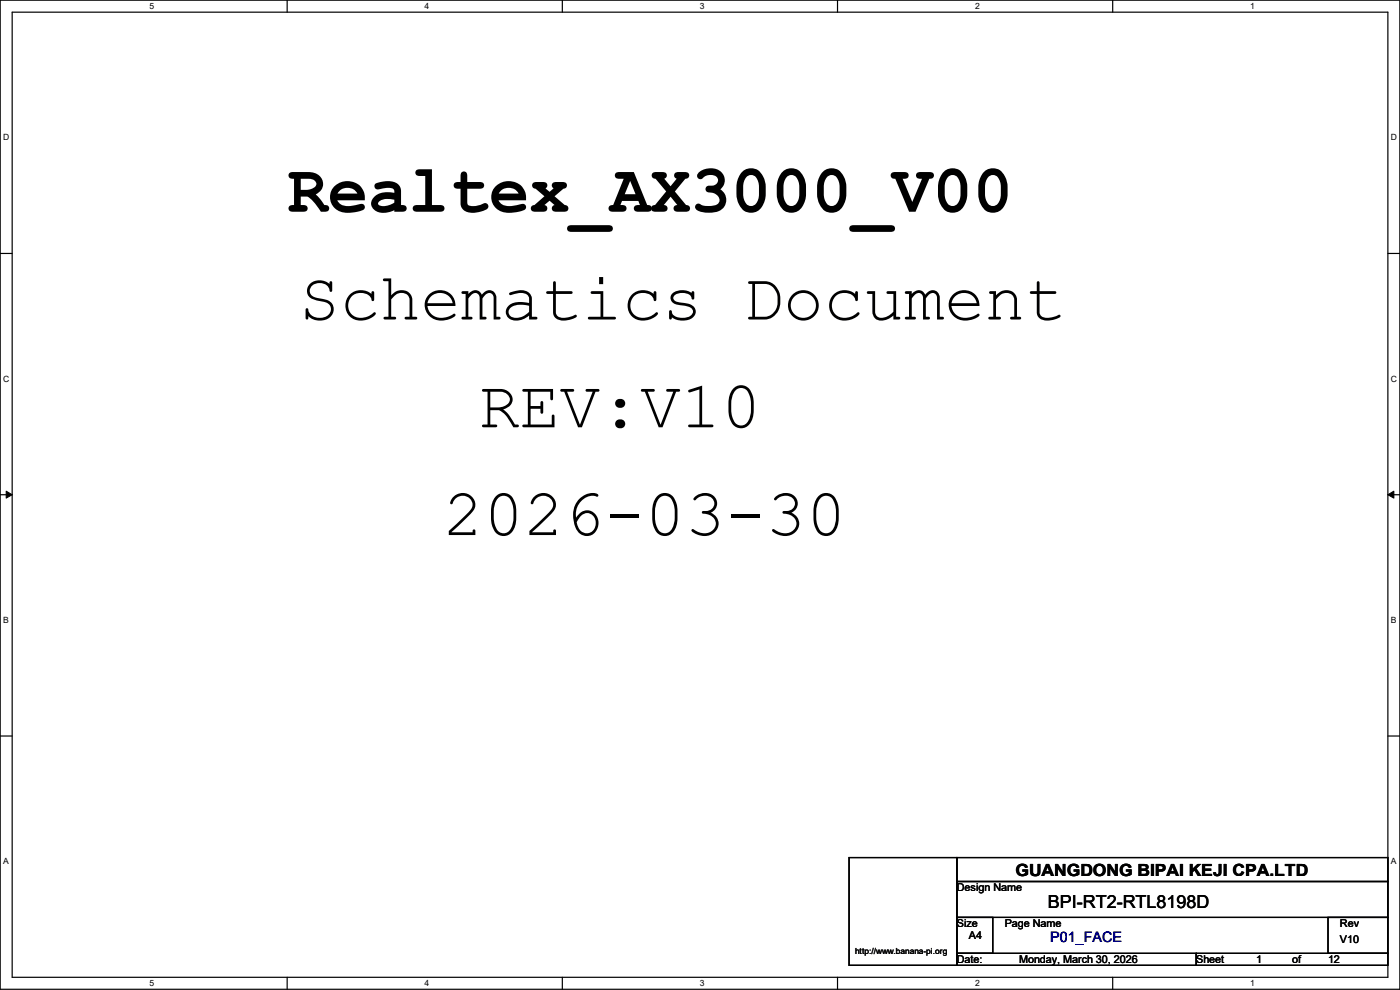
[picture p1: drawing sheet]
<svg xmlns="http://www.w3.org/2000/svg" width="297mm" height="210mm" viewBox="0 0 297 210" stroke-linecap="round" stroke-linejoin="round" font-family="sans-serif">
<g fill="none" stroke="#000" stroke-width=".25">
<path d="M0 0h297v209.8h-297zM2.6 2.6h291.8v204.7h-291.8zM60.9 0v2.6M119.3 0v2.6M177.7 0v2.6M236.1 0v2.6M0 53.8h2.6M294.4 53.8h2.6M0 104.9h2.6M294.4 104.9h2.6M0 156.1h2.6M294.4 156.1h2.6"/>
<path d="M180.1 181.9h22.9v22.9h-22.9zM203 181.9h91.4v5.1h-91.4zM203 187h91.4v7.6h-91.4zM203 194.6h7.6v7.6h-7.6zM281.7 194.6h12.7v7.6h-12.7zM60.9 207.3v2.5M119.3 207.3v2.5M177.7 207.3v2.5M203 202.2h50.8v2.6h-50.8zM236.1 207.3v2.5M253.8 202.2h40.6v2.6h-40.6z"/>
</g>
<path d="M1.3 104.2l1.3 .7-1.3 .8zM294.4 104.9l1.3-.7v1.5z" fill="#000"/>
<path d="M1.3 104.2l1.3 .7-1.3 .8zM294.4 104.9l1.3-.7v1.5z" fill="none" stroke="#000" stroke-width=".21"/>
<g font-size="14.2">
<text x="61" y="44.9">Realtex_AX3000_V00</text>
<text x="63.5" y="67.8">Schematics Document</text>
<text x="101.6" y="90.6">REV:V10</text>
<text x="94" y="113.5">2026-03-30</text>
</g>
<text font-size="3.8" x="222.3" y="192.7">BPI-RT2-RTL8198D</text>
<text font-size="3.6" x="215.4" y="185.7">GUANGDONG BIPAI KEJI CPA.LTD</text>
<text font-size="3" fill="#000080" x="222.8" y="199.9">P01_FACE</text>
<g font-size="2.3">
<text x="203" y="189.1">Design Name</text>
<text x="203" y="196.7">Size</text>
<text x="213.1" y="196.7">Page Name</text>
<text x="284.3" y="196.7">Rev</text>
<text x="205.5" y="199.2">A4</text>
<text x="284.3" y="200">V10</text>
<text x="203" y="204.3">Date:</text>
<text x="216.2" y="204.3">Monday, March 30, 2026</text>
<text x="253.8" y="204.3">Sheet</text>
<text x="266.5" y="204.3">1</text>
<text x="274.1" y="204.3">of</text>
<text x="281.7" y="204.3">12</text>
</g>
<g font-size="1.8">
<text x="31.7" y="1.9">5</text>
<text x="90.1" y="1.9">4</text>
<text x="148.5" y="1.9">3</text>
<text x="206.8" y="1.9">2</text>
<text x="265.2" y="1.9">1</text>
<text x=".7" y="29.8">D</text>
<text x="295.1" y="29.8">D</text>
<text x=".7" y="80.9">C</text>
<text x="295.1" y="80.9">C</text>
<text x=".7" y="132.1">B</text>
<text x="295.1" y="132.1">B</text>
<text x=".7" y="183.3">A</text>
<text x="295.1" y="183.3">A</text>
<text x="181.4" y="202.3">http://www.banana-pi.org</text>
<text x="31.7" y="209.2">5</text>
<text x="90.1" y="209.2">4</text>
<text x="148.5" y="209.2">3</text>
<text x="206.8" y="209.2">2</text>
<text x="265.2" y="209.2">1</text>
</g>
</svg>
